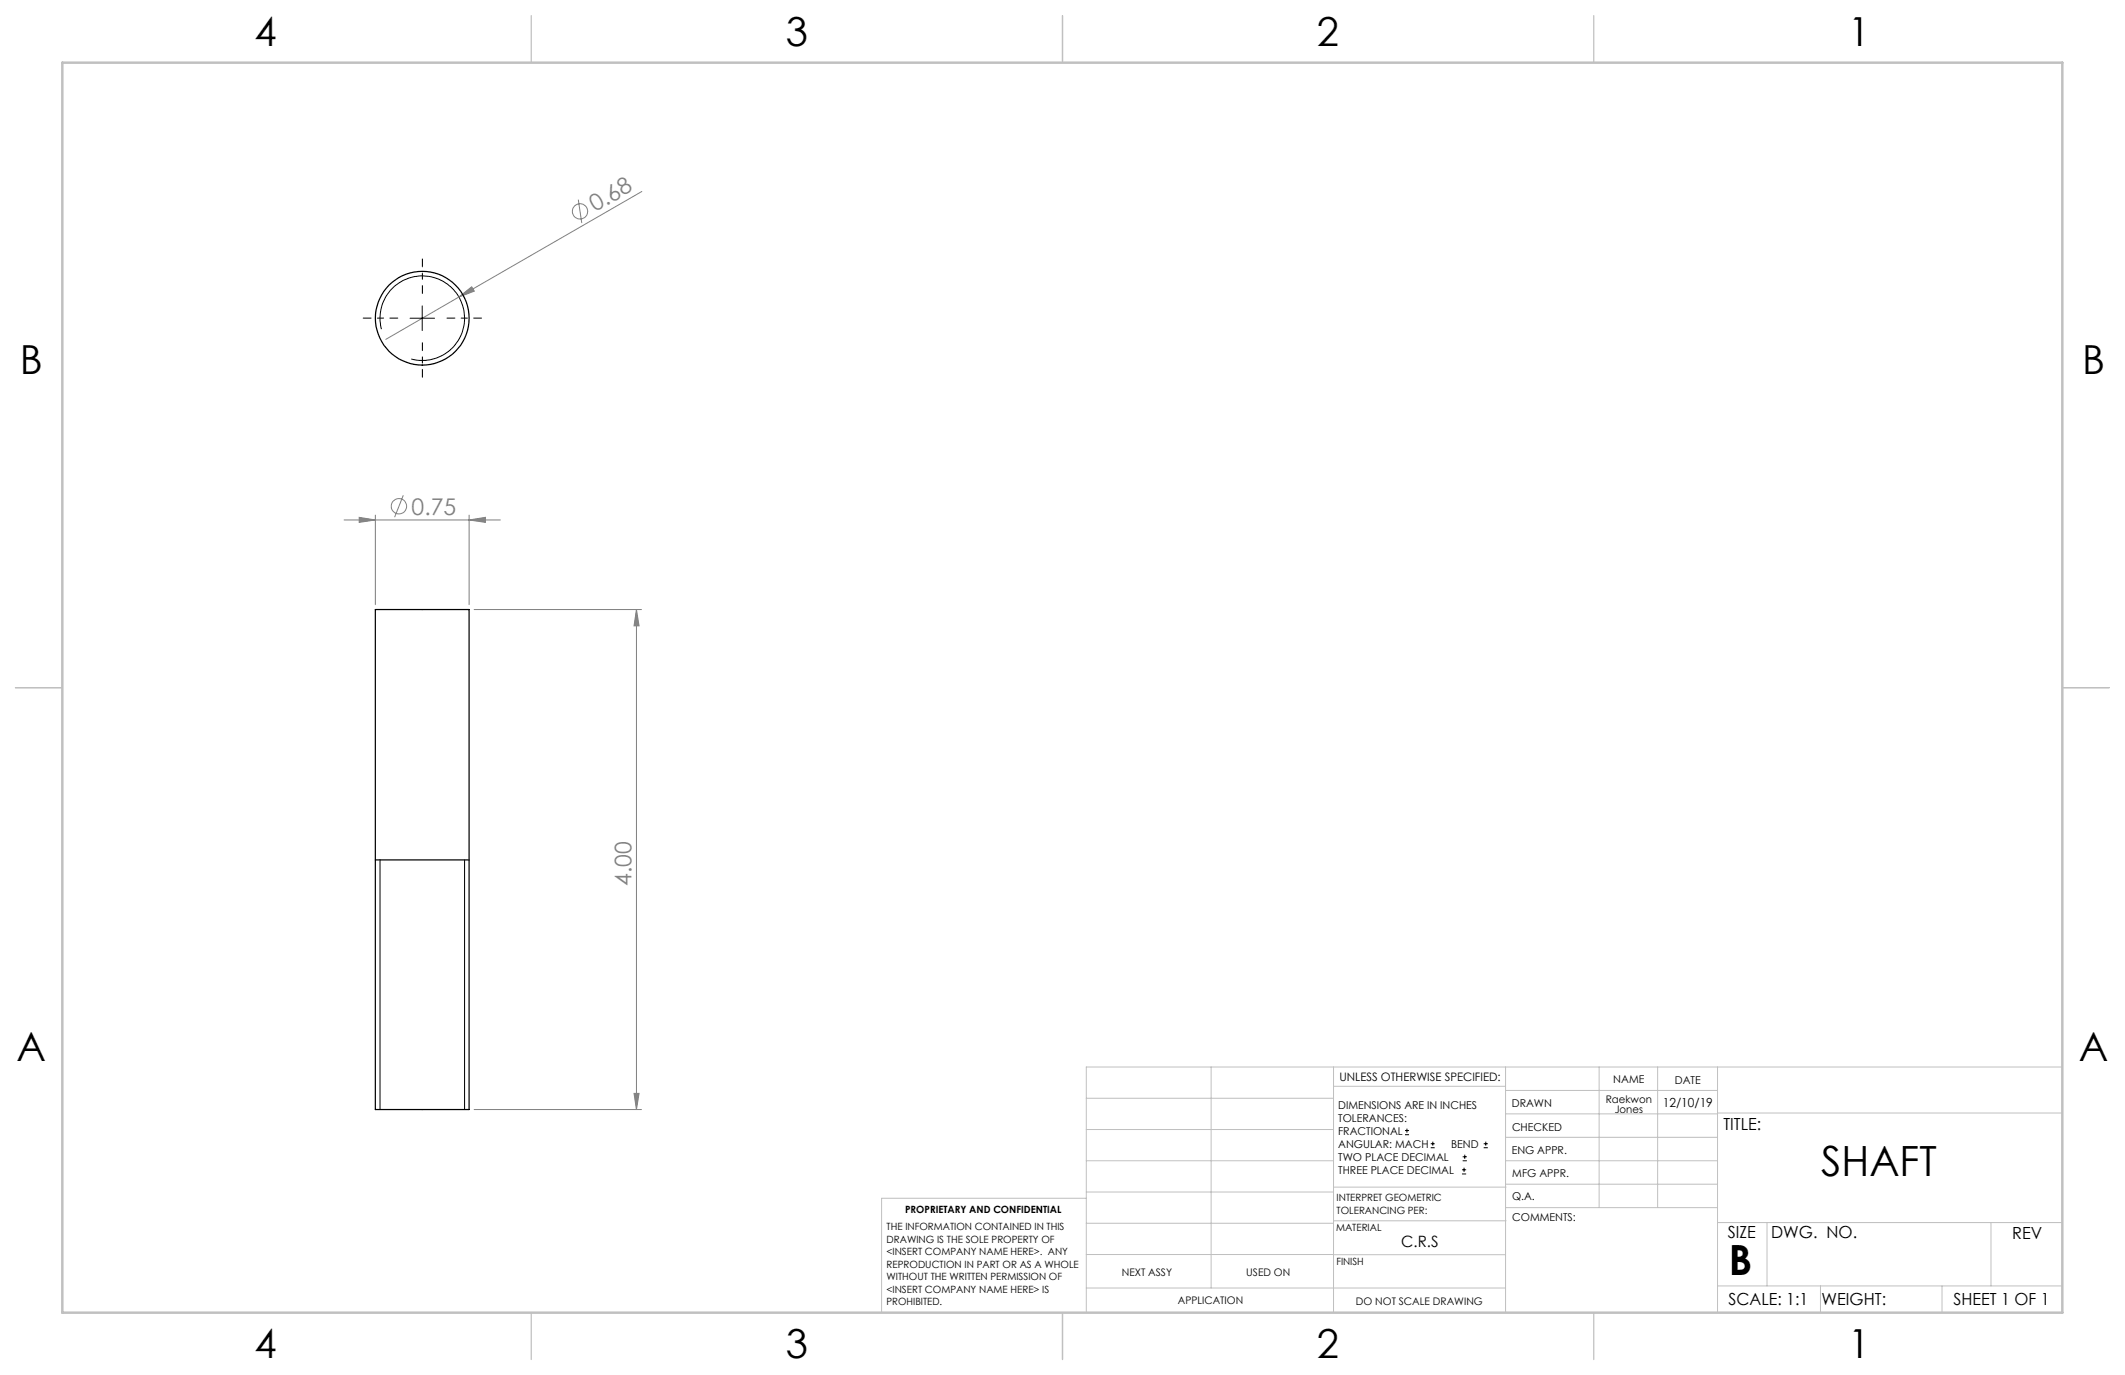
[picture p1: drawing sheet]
<svg xmlns="http://www.w3.org/2000/svg" width="432mm" height="279mm" viewBox="0 0 432 279" stroke-linecap="round" stroke-linejoin="round" font-family="sans-serif">
<g fill="none" stroke="#808080" stroke-width=".2">
<path d="M130.4 38.9l-37.2 21.5M117.5 40.6l.7 4.7M93.2 60.4l2.6-2.1 .6 .9zM93.2 60.4l-14.8 8.6M69.9 105.7h31.8M73 105.1l3.3 .6-3.3 .5zM76.3 104.7v18.2M82 100.6l-1.8 4.5M95.3 105.7l3.3-.6v1.1zM95.3 104.7v18.2M96.3 123.9h34.1M129.3 123.9l.6 3.3h-1.1z"/>
<path d="M129.3 123.9v101.6M96.3 225.5h34.1M128.8 222.2h1.1l-.6 3.3z"/>
<circle cx="117.9" cy="42.9" r="1.55"/>
<circle cx="81.1" cy="102.9" r="1.56"/>
</g>
<g fill="none" stroke="#000" stroke-width=".2">
<path d="M77.5 66.9a8.6 8.6 0 0 1 7.6-10.8 8.6 8.6 0 0 1 9.3 9.3 8.6 8.6 0 0 1-10.8 7.6M83.3 64.7h5M85.8 62.2v5M77.2 174.7v50.8M94.4 174.7v50.8M285.5 230.6h.8M285.5 229.7h.8M285.9 229.3v.9M290.7 233.2h.8M290.7 232.4h.8M291.1 232v.8M297.1 238.5h.8"/>
<path d="M297.1 237.7h.8M297.2 235.9h.9M297.2 235.1h.9M297.5 237.3v.8M297.6 234.6v.9M301.5 233.2h.8M301.5 232.4h.8M301.9 232v.8"/>
</g>
<g fill="none" stroke="#c0c0c0" stroke-width=".2">
<path d="M246.1 216.8v44.9M271 216.8v49.9M305.9 216.8v49.9M324.9 216.8v28.6M336.8 216.8v28.6M349 216.8v49.9M419.1 216.8h-198.4v49.9M220.7 235.9h50.3M220.7 229.5h50.3M220.7 223.2h50.3M271 220.7h34.9M305.9 231.1h43.1"/>
<path d="M305.9 226.3h43.1M305.9 221.6h43.1M305.9 235.9h43.1M349 226.2h70.1M220.7 248.6h50.3M220.7 242.2h50.3M220.7 254.9h50.3M220.7 243.5h-41.6v23.2M271 255h34.9M271 248.1h35M271 241.2h35M305.9 240.6h43.1"/>
<path d="M306 245.4h43M349 248.4h70.1M359.1 248.4v12.9M404.6 248.4v12.9M220.7 261.7h85.2M349 261.3h70.1M369.9 261.3v5.4M394.6 261.3v5.4"/>
</g>
<path d="M108 3.2v9.5M215.9 3.2v9.5M323.8 3.2v9.5M3.1 139.7h9.6M419.1 139.7h9.5M108 266.7v9.6M215.9 266.7v9.6M323.8 266.7v9.6" fill="none" stroke="#c0c0c0" stroke-width=".25"/>
<path d="M12.7 12.7h406.4v254h-406.4z" fill="none" stroke="#c0c0c0" stroke-width=".5"/>
<path d="M85.8 59.6v-7M80.8 64.6h-7M85.8 69.6v7.1M90.8 64.6h7.1" fill="none" stroke="#000" stroke-width=".2" stroke-dasharray="15.2 1.3 1.3 1.3" stroke-dashoffset="13.6"/>
<path d="M76.3 174.7h19" fill="none" stroke="#000" stroke-width=".25"/>
<g fill="#808080">
<path d="M93.2 60.4l2.6-2.1 .6 .9z"/>
<path d="M73 105.1l3.3 .6-3.3 .5zM95.3 105.7l3.3-.6v1.1z"/>
<path d="M129.3 123.9l.6 3.3h-1.1zM128.8 222.2h1.1l-.6 3.3z"/>
</g>
<g fill="none" stroke="#000" stroke-width=".25">
<path d="M76.3 123.9h19v101.6h-19z"/>
<circle cx="85.8" cy="64.7" r="9.5"/>
</g>
<g font-size="8.5">
<text x="370.1" y="239">SHAFT</text>
<text x="351.3" y="259">B</text>
</g>
<g font-size="8.1">
<text x="51.7" y="9.3">4</text>
<text x="159.7" y="9.3">3</text>
<text x="267.6" y="9.3">2</text>
<text x="375.6" y="9.3">1</text>
<text x="4" y="76">B</text>
<text x="423.1" y="76">B</text>
<text x="3.3" y="215.7">A</text>
<text x="422.4" y="215.7">A</text>
<text x="51.7" y="276">4</text>
<text x="159.7" y="276">3</text>
<text x="267.6" y="276">2</text>
<text x="375.6" y="276">1</text>
</g>
<g font-size="4.7" fill="#808080">
<text x="121" y="43.1" transform="rotate(-30 121 43.1)">0.68</text>
<text x="83.6" y="104.6">0.75</text>
<text x="128.3" y="180.1" transform="rotate(-90 128.3 180.1)">4.00</text>
</g>
<g font-size="3.4">
<text x="350.2" y="229.5">TITLE:</text>
<text x="351.1" y="251.6">SIZE</text>
<text x="359.9" y="251.6">DWG. NO.</text>
<text x="408.9" y="251.7">REV</text>
<text x="351.2" y="265.2">SCALE: 1:1</text>
<text x="370.1" y="265.3">WEIGHT:</text>
<text x="396.9" y="265.2">SHEET 1 OF 1</text>
</g>
<text font-size="3.2" x="284.7" y="253.3">C.R.S</text>
<text font-size="2.5" x="337.9" y="224.9">12/10/19</text>
<text font-size="2.4" x="272.2" y="219.7">UNLESS OTHERWISE SPECIFIED:</text>
<g font-size="2.2">
<text x="327.8" y="220.1">NAME</text>
<text x="340.3" y="220.2">DATE</text>
<text x="271.9" y="225.3">DIMENSIONS ARE IN INCHES</text>
<text x="271.9" y="227.9">TOLERANCES:</text>
<text x="307.2" y="224.9">DRAWN</text>
<text x="271.9" y="230.6">FRACTIONAL</text>
<text x="271.9" y="233.2">ANGULAR: MACH</text>
<text x="294.9" y="233.2">BEND</text>
<text x="307.3" y="229.8">CHECKED</text>
<text x="271.9" y="235.9">TWO PLACE DECIMAL</text>
<text x="271.9" y="238.5">THREE PLACE DECIMAL</text>
<text x="307.2" y="234.5">ENG APPR.</text>
<text x="307.3" y="239.2">MFG APPR.</text>
<text x="307.3" y="243.9">Q.A.</text>
<text x="307.3" y="248.1">COMMENTS:</text>
</g>
<g font-size="2.1">
<text x="326.3" y="224.1">Raekwon</text>
<text x="328.1" y="226.2">Jones</text>
<text x="227.9" y="259.2">NEXT ASSY</text>
<text x="253.3" y="259.2">USED ON</text>
<text x="239.3" y="265">APPLICATION</text>
<text x="275.5" y="265.1">DO NOT SCALE DRAWING</text>
</g>
<g font-size="2">
<text x="271.6" y="244.1">INTERPRET GEOMETRIC</text>
<text x="180.2" y="250">THE INFORMATION CONTAINED IN THIS</text>
<text x="183.9" y="246.4">PROPRIETARY AND CONFIDENTIAL</text>
<text x="271.5" y="250.2">MATERIAL</text>
<text x="271.6" y="246.6">TOLERANCING PER:</text>
<text x="180.2" y="252.5">DRAWING IS THE SOLE PROPERTY OF</text>
<text x="180.2" y="255.1">&lt;INSERT COMPANY NAME HERE&gt;. ANY</text>
<text x="180.2" y="257.6">REPRODUCTION IN PART OR AS A WHOLE</text>
<text x="271.5" y="257">FINISH</text>
<text x="180.2" y="260.1">WITHOUT THE WRITTEN PERMISSION OF</text>
<text x="180.2" y="262.6">&lt;INSERT COMPANY NAME HERE&gt; IS</text>
<text x="180.2" y="265.2">PROHIBITED.</text>
</g>
</svg>
